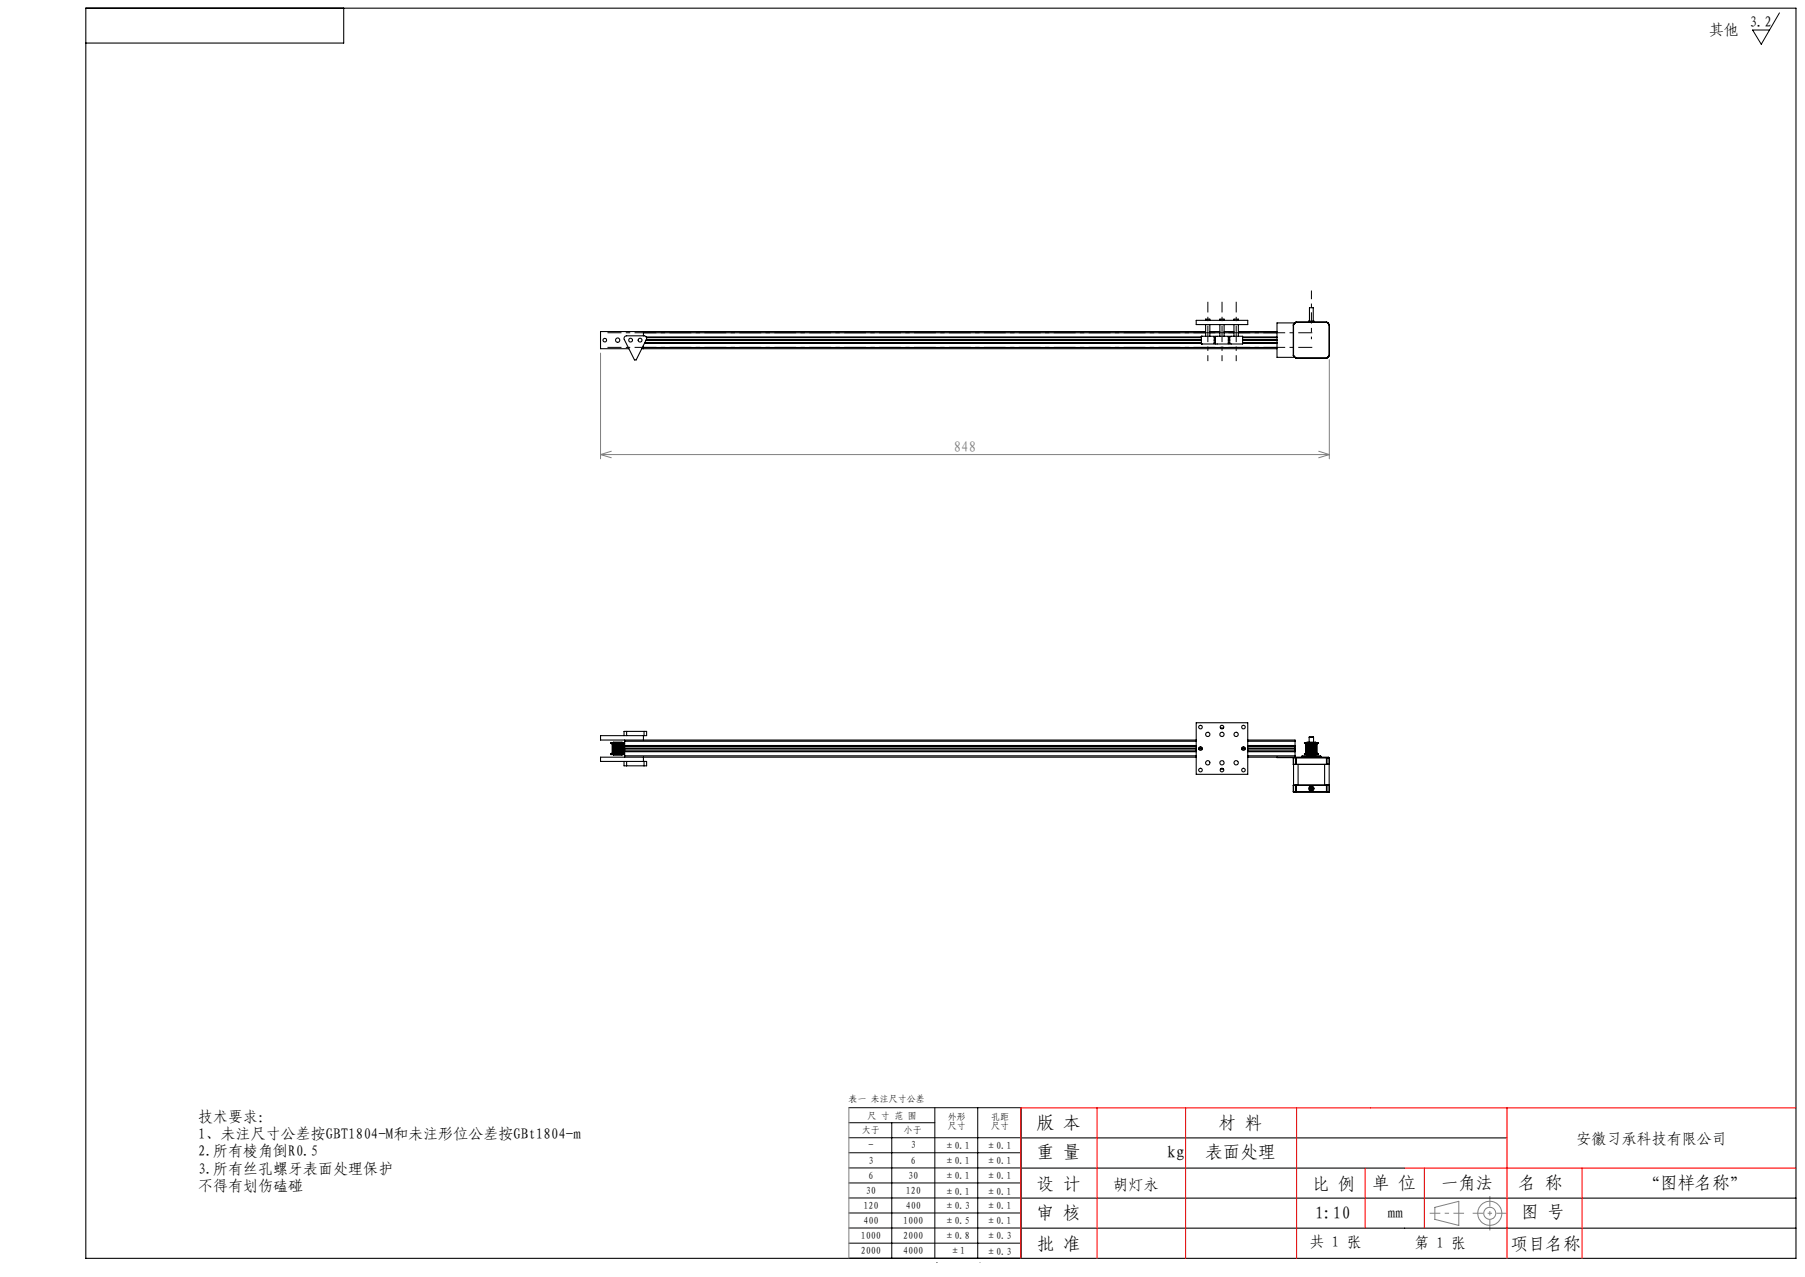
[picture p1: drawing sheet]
<svg xmlns="http://www.w3.org/2000/svg" width="420mm" height="297mm" viewBox="0 0 420 297" stroke-linecap="round" stroke-linejoin="round" font-family="sans-serif">
<g fill="none" stroke="#000" stroke-width=".25">
<path d="M20 1.9h397.9v290.8h-397.9zM80 1.9v8.1h-60M145.4 78.3l.4-.2h4.1a.58 .58 0 0 1 .5 .9l-2.4 4.7h-.4l-2.4-4.9zM149.7 77.1v1M149.7 77.4h130.8M150 79.8h129.5M150 79.7h129.5M150.3 79.2h129.2M150.3 79.1h129.2M150.4 78.4h129.1M150.4 79h129.1M150.4 78.5h129.1"/>
<path d="M278.3 74.5h12v1h-12zM279.5 78.2h.1M279.5 78.2h3v1.8h-3M279.5 78.2v1.8M280.5 74.5v-.3h1v.3M280.5 75.5v2.7M280.5 77.1h-140.8v4h6.6M281.5 75.5v2.7M281.5 77.1h2.3M281.5 77.4h2.3M282.5 79.8h.3M282.5 78.4h.3"/>
<path d="M282.5 79.7h.3M282.5 78.5h.3M282.5 79h.3M282.5 79.1h.3M282.5 79.2h.3M282.8 78.2h3v1.8h-3zM283.8 74.5v-.3h1v.3M283.8 75.5v2.7M284.8 75.5v2.7M284.8 77.1h2.3M284.8 77.4h2.3M285.8 79.8h.3"/>
<path d="M285.8 78.4h.3M285.8 79.7h.3M285.8 78.5h.3M285.8 79h.3M285.8 79.1h.3M285.8 79.2h.3M286.1 78.2h3v1.8h-3zM287.1 74.5v-.3h1v.3M287.1 75.5v2.7M288.1 75.5v2.7M288.1 77.1h9M288.1 77.4h9"/>
<path d="M289.1 79.8h8M289.1 78.4h8M289.1 79.7h8M289.1 78.5h8M289.1 79h8M289.1 79.1h8M289.1 79.2h8M300.9 75.6h.1M300.9 75.6v7M301 75.5l-.1 .1M301 75.5h.1M301 75.6v7"/>
<path d="M301 75.5v.1M301.3 75.1h-4.2v8h4.2M301.5 75h.1M301.5 75l-.5 .5M301.6 75h-.1M301.6 74.9l-.1 .1M301.6 74.9v.1M301.6 74.9h7M301.6 75h7M304.5 74.9v-.2h1.3v.2M304.7 74.7v-3.1h.9v3.1M308.6 74.9v.1"/>
<path d="M308.6 74.9l.2 .1M308.6 75h.2M308.8 75l.4 .5M308.8 75h.1M308.8 75l.5 .5M308.9 75.1h.2v.2M309.2 75.5l.1 .1M309.3 75.5v.1M309.3 75.6h.1M309.3 75.5h-.1M309.3 75.6v7M149.3 81.1h147.8"/>
<path d="M149.7 80.3v.8M149.7 80.8h147.4M279.5 80h.1M300.9 82.6l.1 .2M300.9 82.6h.1M301 82.6v.1M301 82.8l.5 .5M301 82.7v.1M301 82.7l.5 .5M301.5 83.3h.1M301.5 83.2v.1M301.5 83.2l.1 .1"/>
<path d="M301.6 83.3h.1M301.6 83.3h7M308.6 83.3h.1M308.8 83.2l-.2 .1M308.8 83.3h.1M308.8 83.3h-.2M309.1 82.9v.2h-.2M309.2 82.7l.1 .1M309.2 82.7l-.4 .5M309.3 82.6h.1M309.3 82.6l-.1 .1M309.3 82.8l-.5 .5"/>
<path d="M309.3 82.6v.2M142.1 172.9h3.2zM142.1 175.3h3.2zM142.1 175.3v.2h3.2M142.5 173v2.2M142.6 173v2.2M142.7 173v2.2M142.7 172.7h2M142.7 175.5h2M142.9 173v2.2M143 173v2.2M143.1 173v2.2"/>
<path d="M143.2 173v2.2M143.3 173v2.2M143.4 173v2.2M143.5 173v2.2M143.7 173v2.2M143.8 173v2.2M143.9 173v2.2M144 173v2.2M144.1 173v2.2M144.3 173v2.2M144.4 173v2.2M144.5 173v2.2"/>
<path d="M144.6 173v2.2M144.8 173v2.2M144.9 173v2.2M145 173v2.2M145.2 177.1v1h.6M145.3 172.7h-3.2v.2M145.3 172.1v.3M145.3 175.8v.3M145.3 173.4h133M145.3 172.4v3.4M145.3 174.8h133M145.3 173.5h133"/>
<path d="M145.3 174.7h133M145.3 174h133M145.3 174.1h133M145.3 174.2h133M145.3 172.4h133M145.3 175.8h133M145.8 170.1h-.6v1M145.8 170.1v1M145.8 177.1v1M145.8 178.1h4.1M145.8 170.1h4.1M149.7 171.1v1"/>
<path d="M149.7 176.1v1M149.9 177.1h.6v1h-.6M149.9 170.1h.6v1h-.6M149.9 171.1h-10.2v1h138.6M149.9 170.1v1M149.9 177.1v1M278.3 176.1h-138.6v1h10.2M278.3 168.1h12v12h-12zM278.9 174.1h.9M278.9 174h.9M278.9 174.2h.9M284 178.9h.7"/>
<path d="M284 169.3h.7M288.9 174h.8M288.9 174.1h.8M288.9 174.2h.8M290.3 172.1h11v.3M290.3 176.1l18.8 .1M290.3 173.4h11M290.3 174.8h11M290.3 173.5h11M290.3 174.7h11M290.3 174h11M290.3 174.1h11"/>
<path d="M290.3 174.2h11M290.3 172.4h11M290.3 175.8h11M297.1 176.1l4.4 .1M300.9 176.2h.1M300.9 177.8h.1M300.9 176.2v1.6M301 177.8h.1M301 176.2h-.1M301 176.2v7.9M301 176.2h.5M301 177.8h.5"/>
<path d="M301 176.2h.1M301.3 175.8v.3M301.3 172.4v3.4M301.5 176.2h.1M301.5 177.8h.1M301.5 176.2v1.6M301.6 176.2h.1M301.6 177.8h.1M301.6 176.2h7M301.6 177.8h7M301.6 176.2v1.6M302 177.8v4.8"/>
<path d="M302.9 175.9h4.4M302.9 175.9v.2M303.5 172.9h3.2M303.5 172.9v-.2h3.2v.2M303.5 175.3h3.2M303.5 175.3v.2h3.2v-.2M303.9 173v2.2M304 173v2.2M304.1 173v2.2M304.1 172.7h2M304.1 175.5h2M304.3 173v2.2"/>
<path d="M304.4 173v2.2M304.6 173v2.2M304.6 171.4h1M304.6 171.4v1.2M304.6 175.6v.3M304.7 173v2.2M304.8 173v2.2M304.9 173v2.2M305 173v2.2M305.1 173v2.2M305.2 173v2.2M305.3 173v2.2"/>
<path d="M305.4 173v2.2M305.5 173v2.2M305.6 171.4v1.2M305.6 173v2.2M305.6 175.6v.3M305.7 173v2.2M305.8 173v2.2M305.9 173v2.2M306 173v2.2M306.2 173v2.2M306.4 173v2.2M307.3 175.9v.2"/>
<path d="M308.2 177.8v4.8M308.6 176.2h.2M308.6 176.2h.1M308.6 177.8h.2M308.6 177.8h.1M308.6 176.2v1.6M308.8 176.2h.1M308.8 176.2h.4M308.8 177.8h.1M308.8 176.2v1.6M308.8 176.2h.5M309.2 176.2h.1"/>
<path d="M309.3 177.8h.1M309.3 176.2h.1M309.3 176.2v7.9M309.3 177.8h-.5M300.9 182.6h.1M300.9 184.1h.1M300.9 184.1l.1 .1M300.9 182.6v1.5M301 182.6h.1M301 184.1v.1M301 182.6h-.1M301 184.1h.5"/>
<path d="M301 184.2h.5M301.5 184.1h.1M301.5 184.1v.1M301.5 182.6v1.5M301.5 182.6h.1M301.5 184.2h.1M301.5 182.6h-.5M301.6 182.6h.1M301.6 184.1v.1M301.6 182.6v1.5M301.6 182.6h7M301.6 184.1h7"/>
<path d="M301.6 184.2h7M308.6 182.6h.1M308.6 182.6h.2M308.6 184.1h.2M308.6 184.2h.2M308.6 184.1v.1M308.6 182.6v1.5M308.8 182.6h.1M308.8 182.6h.5M308.8 184.2h.4M308.8 184.1v.1M308.8 182.6v1.5"/>
<path d="M308.8 184.1h.5M309.2 182.6h.1M309.3 184.1l-.1 .1M309.3 182.6h.1M309.3 184.1h.1M237.6 278.7h180.3M237.6 271.7h89.2M237.6 264.7h113.1M237.6 285.6h180.3"/>
<circle cx="140.7" cy="79.1" r=".42"/>
<circle cx="143.7" cy="79.1" r=".5"/>
<circle cx="146.7" cy="79.1" r=".45"/>
<circle cx="148.9" cy="79.1" r=".46"/>
<circle cx="279.3" cy="179.1" r=".42"/>
<circle cx="279.3" cy="169.1" r=".42"/>
<circle cx="279.3" cy="174.1" r=".43"/>
<circle cx="281" cy="170.8" r=".5"/>
<circle cx="281" cy="177.4" r=".5"/>
<circle cx="284.3" cy="179.1" r=".42"/>
<circle cx="284.3" cy="169.1" r=".41"/>
<circle cx="284.3" cy="177.4" r=".5"/>
<circle cx="284.3" cy="170.8" r=".5"/>
<circle cx="287.6" cy="170.8" r=".5"/>
<circle cx="287.6" cy="177.4" r=".5"/>
<circle cx="289.3" cy="179.1" r=".42"/>
<circle cx="289.3" cy="169.1" r=".41"/>
<circle cx="289.3" cy="174.1" r=".42"/>
<circle cx="304.9" cy="183.5" r=".14"/>
<circle cx="305" cy="183.2" r=".13"/>
<circle cx="305.1" cy="183.4" r=".45"/>
<circle cx="305.1" cy="183.4" r=".41"/>
<circle cx="305.1" cy="183.4" r=".61"/>
<circle cx="305.2" cy="183.6" r=".13"/>
<circle cx="305.3" cy="183.3" r=".14"/>
</g>
<g fill="none" stroke="#808080" stroke-width=".23">
<path d="M139.7 82.1v24.6M309.3 83.6v23.1M139.7 105.7h169.6M139.7 105.7l2.5 .8M142.2 104.9l-2.5 .8M306.8 104.9l2.5 .8M309.3 105.7l-2.5 .8M197.5 257.6v35M228 293.6h.1M333.9 280.8l5.5-1.4v5.6l-5.5-1.4z"/>
<circle cx="346.6" cy="282.2" r="1.4"/>
<circle cx="346.6" cy="282.2" r="2.8"/>
</g>
<path d="M281.1 84v-5.8M284.4 84v-5.8M287.7 84v-5.8" fill="none" stroke="#000" stroke-width=".23" stroke-dasharray="5.1 1 1 1" stroke-dashoffset="3.7" stroke-linecap="butt"/>
<path d="M281.1 70.2v8M284.4 70.2v8M287.7 70.2v8" fill="none" stroke="#000" stroke-width=".23" stroke-dasharray="5.1 1 1 1" stroke-dashoffset="2.6" stroke-linecap="butt"/>
<path d="M305.2 74.7v4.2" fill="none" stroke="#000" stroke-width=".23" stroke-dasharray="5.1 1 1 1" stroke-dashoffset="4.5" stroke-linecap="butt"/>
<path d="M305.2 67.6v7.1" fill="none" stroke="#000" stroke-width=".23" stroke-dasharray="5.1 1 1 1" stroke-dashoffset="3.1" stroke-linecap="butt"/>
<path d="M141.4 77.4h164M141.4 80.8h164" fill="none" stroke="#000" stroke-width=".23" stroke-dasharray="5.1 1 1 1" stroke-dashoffset="1.8" stroke-linecap="butt"/>
<path d="M332.7 282.2h8M346.7 286.2v-8M350.7 282.2h-8" fill="none" stroke="#808080" stroke-width=".23" stroke-dasharray="5.1 1 1 1" stroke-dashoffset="2.6" stroke-linecap="butt"/>
<g fill="none" stroke="#000" stroke-width=".23">
<path d="M414.1 3l-4.3 7.3-2-3.3h3.9M197.5 257.6h40v35h-40M217.5 257.6v35M227.5 257.6v35M197.5 268.1h40M197.5 275.1h40M197.5 278.6h40M197.5 271.6h40M197.5 261.1h20M197.5 264.6h40M207.5 261.1v31.5M197.5 285.6h40"/>
<path d="M197.5 289.1h40M197.5 282.1h40M218 293.6h.1"/>
</g>
<path d="M255.3 257.7v35M275.9 257.7v35M301.7 257.7v35M350.7 257.7v35M417.9 257.7h-180.3v35M317.7 271.7v13.9M326.8 271.7h91.1M331.4 271.7v13.9M368.1 271.7v21" fill="none" stroke="#f00" stroke-width=".25"/>
<g font-size="4.1">
<text x="241.2" y="262.5">版 本</text>
<text x="283.6" y="262.5">材 料</text>
<text x="241.2" y="269.3">重 量</text>
<text x="271.6" y="269.3">kg</text>
<text x="280.5" y="269.3">表面处理</text>
<text x="241.2" y="276.8">设 计</text>
<text x="305.4" y="276.8">比 例</text>
<text x="319.3" y="276.5">单 位</text>
<text x="335.2" y="276.5">一角法</text>
<text x="353.4" y="276.5">名 称</text>
<text x="382.2" y="276.5">“图样名称”</text>
<text x="241.2" y="283.5">审 核</text>
<text x="306" y="283.5">1:10</text>
<text x="353.9" y="283.2">图 号</text>
<text x="241.2" y="290.7">批 准</text>
<text x="351.6" y="290.7">项目名称</text>
</g>
<g font-size="3.5">
<text x="397.7" y="8.1">其他</text>
<text x="407.1" y="6.3">3.2</text>
<text x="46.1" y="260.9">技术要求：</text>
<text x="46.1" y="264.9">1、未注尺寸公差按GBT1804-M和未注形位公差按GBt1804-m</text>
<text x="46.1" y="268.9">2.所有棱角倒R0.5</text>
<text x="366.9" y="266.1">安徽习承科技有限公司</text>
<text x="46.1" y="272.9">3.所有丝孔螺牙表面处理保护</text>
<text x="46.1" y="276.9">不得有划伤磕碰</text>
<text x="259.1" y="276.8">胡灯永</text>
<text x="323" y="283.2">mm</text>
<text x="304.8" y="290.1">共 1 张</text>
<text x="329.1" y="290.3">第 1 张</text>
</g>
<text font-size="3.5" fill="#808080" x="221.9" y="105.2">848</text>
<g font-size="2.3">
<text x="202.1" y="267.1">-</text>
<text x="211.9" y="267.1">3</text>
<text x="219.8" y="267.2">±0.1</text>
<text x="229.5" y="267.2">±0.1</text>
<text x="202.1" y="270.6">3</text>
<text x="202.1" y="274.1">6</text>
<text x="211.3" y="274.1">30</text>
<text x="211.9" y="270.6">6</text>
<text x="219.8" y="270.7">±0.1</text>
<text x="219.8" y="274.2">±0.1</text>
<text x="229.5" y="270.7">±0.1</text>
<text x="229.5" y="274.2">±0.1</text>
<text x="200.9" y="281.2">120</text>
<text x="201.5" y="277.8">30</text>
<text x="210.7" y="277.8">120</text>
<text x="210.7" y="281.2">400</text>
<text x="219.8" y="281.2">±0.3</text>
<text x="219.8" y="277.8">±0.1</text>
<text x="229.5" y="277.9">±0.1</text>
<text x="229.5" y="281.3">±0.1</text>
<text x="200.9" y="284.6">400</text>
<text x="210.2" y="284.6">1000</text>
<text x="219.8" y="284.7">±0.5</text>
<text x="229.5" y="284.7">±0.1</text>
<text x="200.3" y="291.7">2000</text>
<text x="200.3" y="288.1">1000</text>
<text x="210.2" y="291.7">4000</text>
<text x="210.2" y="288.1">2000</text>
<text x="219.8" y="288.2">±0.8</text>
<text x="221.1" y="291.8">±1</text>
<text x="229.5" y="288.2">±0.3</text>
<text x="229.5" y="291.8">±0.3</text>
</g>
<g font-size="2.1">
<text x="197.4" y="256.3">表一 未注尺寸公差</text>
<text x="200.5" y="263.4">大于</text>
<text x="201.8" y="260.3">尺 寸 范 围</text>
<text x="210.3" y="263.4">小于</text>
<text x="220.5" y="260.5">外形</text>
<text x="220.5" y="262.6">尺寸</text>
<text x="230.7" y="260.5">孔距</text>
<text x="230.7" y="262.6">尺寸</text>
</g>
</svg>
